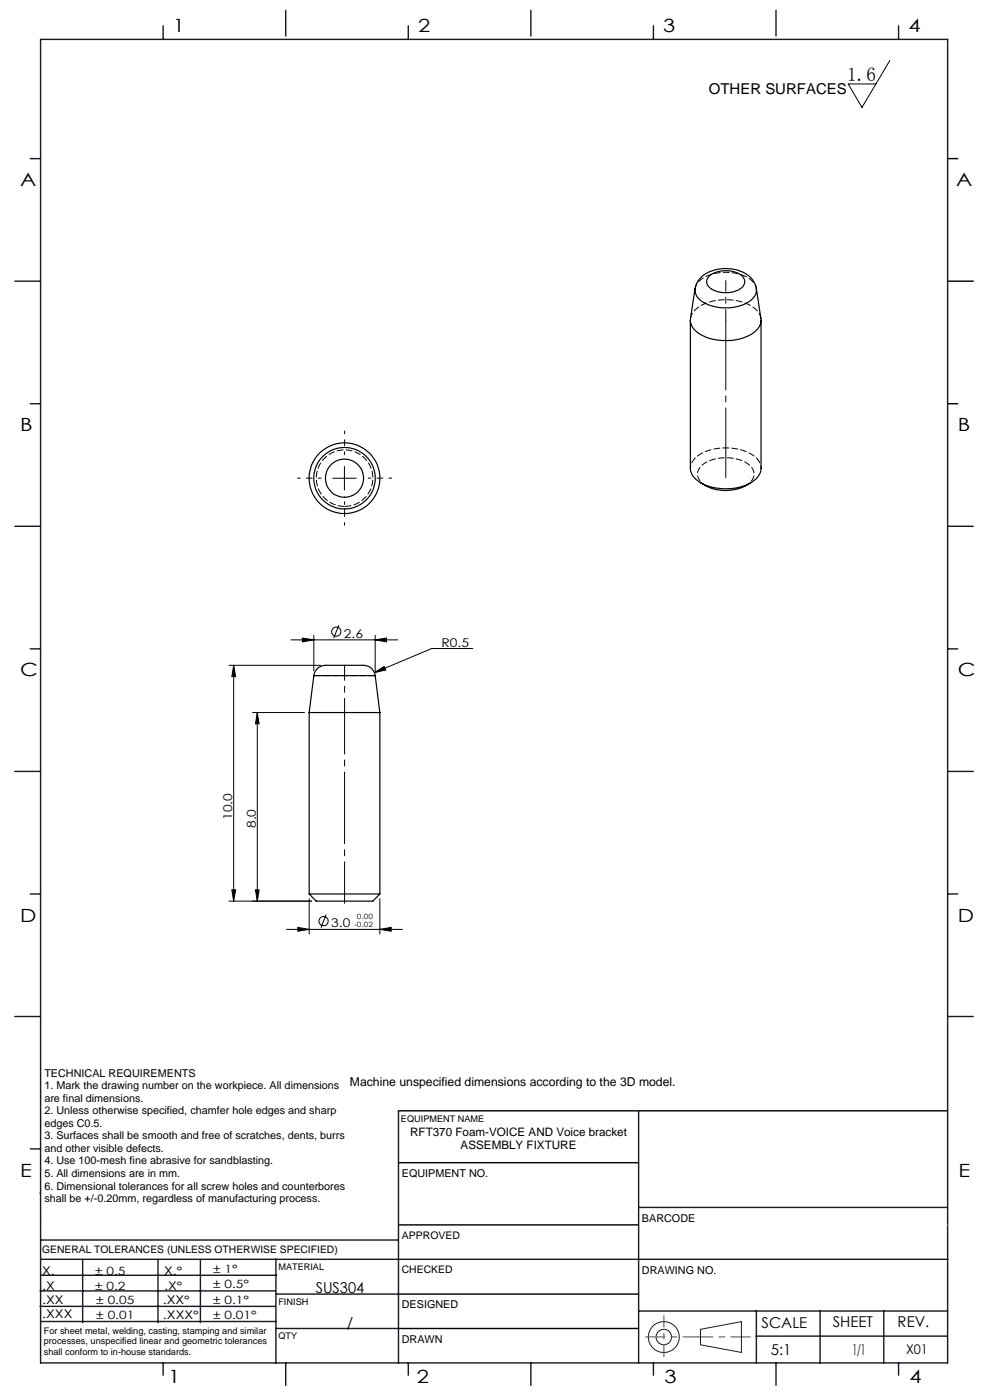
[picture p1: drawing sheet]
<svg xmlns="http://www.w3.org/2000/svg" width="210mm" height="297mm" viewBox="0 0 210 297" stroke-linecap="round" stroke-linejoin="round" font-family="sans-serif">
<g fill="none" stroke="#191924" stroke-width=".21">
<path d="M8.6 231.2v9.4M148.6 282l8.7-1.6v6.5l-8.7-1.6z"/>
<circle cx="140.8" cy="283.7" r="3.3"/>
<circle cx="140.8" cy="283.7" r="1.64"/>
</g>
<path d="M201 33.7h2.2M201 59.7h5.4M201 85.7h2.2M84.5 235.7h116.5M84.6 259.9h50.9M84.6 246.7h50.9M84.6 274.5h50.9M84.5 281.8h51" fill="none" stroke="#000" stroke-width=".3"/>
<path d="M136.9 283.6h22.3" fill="none" stroke="#f00" stroke-width=".21" stroke-dasharray="6.3 1.3 1.3 1.3" stroke-dashoffset="2.2"/>
<path d="M140.8 287.8v-8.7" fill="none" stroke="#f00" stroke-width=".21" stroke-dasharray="6.3 1.3 1.3 1.3" stroke-dashoffset="3.9"/>
<g fill="none" stroke="#191924" stroke-width=".3">
<path d="M8.6 8.4h192.4v280.7h-192.4zM34.6 5.5v2.9M60.6 2.2v5.5M86.6 5.5v2.9M112.6 2.2v5.5M138.6 5.5v2.9M164.6 2.2v5.5M190.6 5.5v2.9M6.4 33.7h2.2M3.1 59.7h5.5M6.4 85.7h2.2M3.1 111.7h5.5"/>
<path d="M201 111.7h5.4M6.4 137.7h2.2M201 137.7h2.2M3.1 163.7h5.5M201 163.7h5.4M6.4 189.6h2.2M201 189.6h2.2M3.1 215.6h5.5M201 215.6h5.4M84.5 235.7v53.4M135.5 235.7v53.4M6.4 243.7h2.2"/>
<path d="M8.5 253.1h.1M8.6 258.5h.1M135.5 256.1h65.5M8.5 277.1h49.9M8.5 273.9h49.9M8.6 267.2h192.4M8.6 263.1h75.9M8.8 270.5h49.9M17.5 267.2v13.4M33.5 267.2v13.4M42.5 267.2v13.4M58.5 267.2v22"/>
<path d="M58.6 274.5h26M135.5 278.1h65.5M160.4 278v11.1M174 278v11.1M187.5 278v11.1M8.8 280.3h49.7M34.6 289.1v2.6M58.5 281.8h26M60.6 289.1v4.8M86.6 289.1v2.6M112.6 289.1v4.8M138.6 289.1v2.6"/>
<path d="M160.4 283.5h40.5M164.6 289.1v4.8M190.6 289.1v2.6"/>
</g>
<path d="M201 259.9h.1" fill="none" stroke="#c0c0c0" stroke-width=".21"/>
<g fill="none" stroke="#000" stroke-width=".21">
<path d="M188.8 12.8l-6 10-2.9-5h5.9M73.1 99v5M70.6 101.5h5M61.7 135.7h22.7M64.1 135.4l2.5 .3-2.5 .5zM66.6 134.8v7.5M71.9 132.6l-1.1 2.8M79.6 135.7l2.4-.3v.8zM79.6 134.8v7.5M100.3 137.6h-8.7l-12.2 5.1M48.6 141.1h19.4M49.6 141.1l.4 2.4h-.8z"/>
<path d="M49.6 141.1v50.1M53.6 151.2h11M54.6 151.2l.4 2.4h-.8zM54.6 151.2v40M79.4 142.7l2.1-1.3 .3 .7zM48.6 191.2h17.5M49.2 188.8h.8l-.4 2.4zM54.2 188.8h.8l-.4 2.4zM60.8 197.2h24.6M63.2 196.7l2.4 .5-2.4 .4zM65.6 190.6v7.6M69.2 194l-1.1 2.8"/>
<path d="M80.6 197.2l2.4-.5v.9zM80.6 190.6v7.6"/>
<circle cx="71.3" cy="134" r=".98"/>
<circle cx="68.6" cy="195.4" r=".98"/>
</g>
<path d="M73.1 151.1v40.5" fill="none" stroke="#000" stroke-width=".21" stroke-dasharray="15.2 1.3 1.3 1.3" stroke-dashoffset="6.4"/>
<path d="M73.1 151.1v-9.8" fill="none" stroke="#000" stroke-width=".21" stroke-dasharray="15.2 1.3 1.3 1.3" stroke-dashoffset="12.2"/>
<path d="M73.1 96.4v-5M68.1 101.4h-5M73.1 106.4v5M78.1 101.4h5" fill="none" stroke="#000" stroke-width=".21" stroke-dasharray="15.2 1.3 1.3 1.3" stroke-dashoffset="14.6"/>
<path d="M154 67.9v33.4" fill="none" stroke="#000" stroke-width=".21" stroke-dasharray="15.2 1.3 1.3 1.3" stroke-dashoffset=".4"/>
<path d="M154 67.9v-8.4" fill="none" stroke="#000" stroke-width=".21" stroke-dasharray="15.2 1.3 1.3 1.3" stroke-dashoffset="13"/>
<g fill="#000">
<path d="M54.6 151.2l.4 2.4h-.8zM54.2 188.8h.8l-.4 2.4z"/>
<path d="M49.2 188.8h.8l-.4 2.4zM49.6 141.1l.4 2.4h-.8z"/>
<path d="M63.2 196.7l2.4 .5-2.4 .4zM80.6 197.2l2.4-.5v.9zM64.1 135.4l2.5 .3-2.5 .5zM79.6 135.7l2.4-.3v.8zM79.4 142.7l2.4-.6-.3-.7z"/>
</g>
<g fill="none" stroke="#000" stroke-width=".25">
<path d="M150.4 58.7a5.7 5.7 0 0 1 7.2 .1 1.76 1.76 0 0 1-1 2.7 5.8 5.8 0 0 1-6.3-.8 1.45 1.45 0 0 1 .1-2zM146.4 67.9v31.5a3.6 3.6 0 0 0 2.2 3M147.4 61.2a3.2 3.2 0 0 0 2.4 3.2 9.6 9.6 0 0 0 9.8-1l.7-1 .1-1.2 1 6.4a3.8 3.8 0 0 1-2.8 3.7 11.3 11.3 0 0 1-10.8-.9 3.2 3.2 0 0 1-1.3-2.8zM147.5 61.2a5.3 5.3 0 0 1 4.8-4.1 7.5 7.5 0 0 1 7.6 2.6l.5 1.5M161.4 67.9v31.5a4.4 4.4 0 0 1-3.3 3.6 11.8 11.8 0 0 1-9.5-.6M148.6 102.4a9.3 9.3 0 0 0 10.6 0M65.6 151.2h15M65.6 151.2v38.4M66.6 143.3a2.87 2.87 0 0 1 3.5-2.2h6.5a2.66 2.66 0 0 1 3 2.2M66.6 143.3h13M66.6 143.3l-1 7.9M79.6 143.3l1 7.9"/>
<path d="M80.6 151.2v38.4M65.6 189.6h15M65.6 189.6l1.5 1.6h12l1.5-1.6"/>
<circle cx="73.1" cy="101.4" r="4"/>
<circle cx="73.1" cy="101.4" r="6.5"/>
<circle cx="73.1" cy="101.4" r="7.5"/>
</g>
<path d="M66.6 143.3h13" fill="none" stroke="#000" stroke-width=".21" stroke-dasharray="1.3 .6" stroke-dashoffset="-.2"/>
<path d="M73.1 107.4a6 6 0 0 1-5.3-8.8 6 6 0 0 1 10.3-.5 6 6 0 0 1-4.4 9.3h-.6" fill="none" stroke="#000" stroke-width=".21" stroke-dasharray="1.3 .6" stroke-dashoffset="-.1"/>
<path d="M161.4 67.5a5 5 0 0 0-4-3.4 10.8 10.8 0 0 0-10 1.7l-.5 .7-.4 1" fill="none" stroke="#000" stroke-width=".21" stroke-dasharray="1.3 .6" stroke-dashoffset=".1"/>
<path d="M161.5 99.3a4.4 4.4 0 0 0-3.5-3.6 11.3 11.3 0 0 0-10.3 1.2l-.8 1-.4 1.4" fill="none" stroke="#000" stroke-width=".21" stroke-dasharray="1.3 .6" stroke-dashoffset=".7"/>
<path d="M147.5 61a4.7 4.7 0 0 1 3.8-2.9 9.3 9.3 0 0 1 8.4 1.6l.4 .6 .4 .9M149.7 103a2.55 2.55 0 0 1-1.7-2.3 2.55 2.55 0 0 1 1.5-2.5 8.8 8.8 0 0 1 9.7 .7 2.5 2.5 0 0 1-1 4.1" fill="none" stroke="#000" stroke-width=".21" stroke-dasharray="1.3 .6" stroke-dashoffset=".4"/>
<path d="M147.5 61.2v-.1" fill="none" stroke="#000" stroke-width=".21" stroke-dasharray="1.3 .6"/>
<text font-size="4.1" x="179.7" y="17.2">1.6</text>
<g font-size="3.9">
<text x="36.7" y="6.9">1</text>
<text x="88.7" y="6.9">2</text>
<text x="140.7" y="6.9">3</text>
<text x="192.7" y="6.9">4</text>
<text x="4.2" y="39.5">A</text>
<text x="202.9" y="39.5">A</text>
<text x="4.2" y="91.5">B</text>
<text x="203.2" y="91.5">B</text>
<text x="4.2" y="143.5">C</text>
<text x="203.2" y="143.5">C</text>
<text x="4.2" y="195.5">D</text>
<text x="203.2" y="195.5">D</text>
<text x="4.2" y="249.6">E</text>
<text x="203.3" y="249.6">E</text>
<text x="35.7" y="293.4">1</text>
<text x="88.4" y="293.4">2</text>
<text x="141" y="293.4">3</text>
<text x="193" y="293.4">4</text>
</g>
<g font-size="3.2">
<text x="150.4" y="20">OTHER SURFACES</text>
<text x="67" y="274.2">SUS304</text>
<text x="73.6" y="281.7">/</text>
<text x="161.6" y="281.7">SCALE</text>
<text x="176.7" y="281.5">SHEET</text>
<text x="190.4" y="281.5">REV.</text>
<text x="163.5" y="287.4">5:1</text>
<text x="180.8" y="287.4">1/1</text>
</g>
<text font-size="2.8" x="192.2" y="287.3">X01</text>
<g font-size="2.6">
<text x="73" y="135.3">2.6</text>
<text x="93.7" y="137.2">R0.5</text>
<text x="49.2" y="173.9" transform="rotate(-90 49.2 173.9)">10.0</text>
<text x="54.2" y="175.7" transform="rotate(-90 54.2 175.7)">8.0</text>
<text x="70.3" y="196.7">3.0</text>
<text x="74.2" y="230.4">Machine unspecified dimensions according to the 3D model.</text>
</g>
<g font-size="2.5">
<text x="87" y="240.9">RFT370 Foam-VOICE AND Voice bracket</text>
<text x="97.7" y="243.8">ASSEMBLY FIXTURE</text>
<text x="8.9" y="273.6">.X</text>
<text x="8.9" y="270.4">X.</text>
<text x="34.8" y="273.7">.X°</text>
<text x="34.8" y="270.5">X.°</text>
<text x="9" y="276.7">.XX</text>
<text x="9" y="279.7">.XXX</text>
<text x="34.5" y="276.7">.XX°</text>
<text x="34.6" y="279.8">.XXX°</text>
</g>
<g font-size="2.4">
<text x="45.2" y="270">± 1°</text>
<text x="20.2" y="270.4">± 0.5</text>
<text x="20.2" y="273.7">± 0.2</text>
<text x="45.2" y="273.2">± 0.5°</text>
<text x="20.4" y="279.7">± 0.01</text>
<text x="20.4" y="276.7">± 0.05</text>
<text x="45.2" y="276.7">± 0.1°</text>
<text x="45.2" y="279.7">± 0.01°</text>
</g>
<g font-size="2.3">
<text x="9.4" y="228.4">TECHNICAL REQUIREMENTS</text>
<text x="9.4" y="231.1">1. Mark the drawing number on the workpiece. All dimensions</text>
<text x="9.4" y="233.7">are final dimensions.</text>
<text x="9.4" y="236.4">2. Unless otherwise specified, chamfer hole edges and sharp</text>
<text x="9.4" y="239">edges C0.5.</text>
<text x="9.4" y="241.7">3. Surfaces shall be smooth and free of scratches, dents, burrs</text>
<text x="9.4" y="244.4">and other visible defects.</text>
<text x="9.4" y="247">4. Use 100-mesh fine abrasive for sandblasting.</text>
<text x="9.4" y="249.7">5. All dimensions are in mm.</text>
<text x="85.2" y="249.7">EQUIPMENT NO.</text>
<text x="9.4" y="252.4">6. Dimensional tolerances for all screw holes and counterbores</text>
<text x="9.4" y="255">shall be +/-0.20mm, regardless of manufacturing process.</text>
<text x="136.2" y="259.2">BARCODE</text>
<text x="136.2" y="270.2">DRAWING NO.</text>
<text x="85.2" y="277.6">DESIGNED</text>
<text x="85.2" y="284.9">DRAWN</text>
</g>
<g font-size="2.2">
<text x="85.2" y="262.8">APPROVED</text>
<text x="8.9" y="265.9">GENERAL TOLERANCES (UNLESS OTHERWISE SPECIFIED)</text>
<text x="85.2" y="270.1">CHECKED</text>
</g>
<g font-size="1.9">
<text x="85.1" y="238">EQUIPMENT NAME</text>
<text x="59.1" y="269.5">MATERIAL</text>
<text x="59.1" y="276.9">FINISH</text>
<text x="9.3" y="282.9">For sheet metal, welding, casting, stamping and similar</text>
<text x="9.3" y="285.2">processes, unspecified linear and geometric tolerances</text>
<text x="9.3" y="287.4">shall conform to in-house standards.</text>
<text x="59.1" y="284.2">QTY</text>
</g>
<g font-size="1.5">
<text x="75.1" y="196.7">-0.02</text>
<text x="75.7" y="195">0.00</text>
</g>
</svg>
